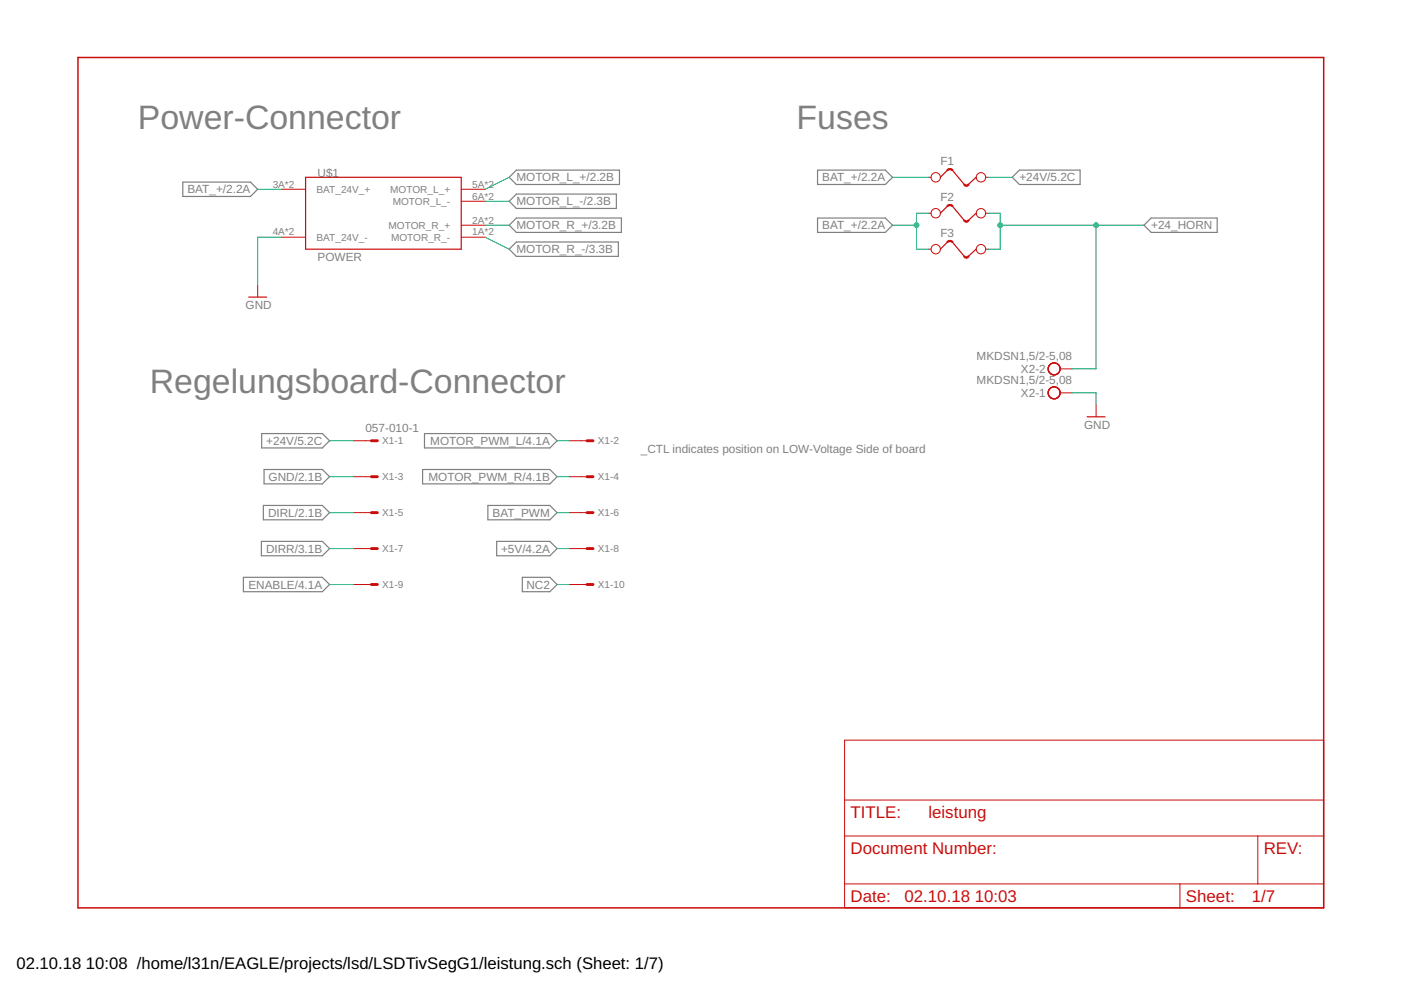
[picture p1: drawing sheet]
<svg xmlns="http://www.w3.org/2000/svg" width="297mm" height="210mm" viewBox="0 0 297 210" stroke-linecap="round" stroke-linejoin="round" font-family="sans-serif">
<g fill="none" stroke="#808080" stroke-width=".25">
<path d="M38.8 38.6h14.3l1.5 1.5-1.5 1.6h-14.3zM107.9 37.6l1.6-1.5h21.8v3h-21.8zM173.3 36.1h14.4l1.5 1.5-1.5 1.5h-14.4zM216.1 36.1h12.9v3h-12.9l-1.5-1.5zM107.9 42.7l1.6-1.6h21.2v3.1h-21.2zM107.9 47.8l1.6-1.6h22.2v3.1h-22.2zM109.5 51.3h21.6v3.1h-21.6l-1.6-1.6zM173.3 46.2h14.4l1.5 1.6-1.5 1.5h-14.4zM244.1 46.2h14v3.1h-14l-1.6-1.5zM55.5 91.9h12.8l1.6 1.6-1.6 1.5h-12.8zM56 99.5h12.3l1.6 1.6-1.6 1.5h-12.3zM89.6 99.5h27l1.5 1.6-1.5 1.5h-27z"/>
<path d="M90 91.9h26.6l1.5 1.6-1.5 1.5h-26.6zM55.4 114.8h12.9l1.6 1.5-1.6 1.5h-12.9zM55.8 107.2h12.5l1.6 1.5-1.6 1.5h-12.5zM103.4 107.2h13.2l1.5 1.5-1.5 1.5h-13.2zM105.3 114.8h11.3l1.5 1.5-1.5 1.5h-11.3zM51.6 122.4h16.7l1.6 1.5-1.6 1.6h-16.7zM110.7 122.4h5.9l1.5 1.5-1.5 1.6h-5.9z"/>
</g>
<g fill="none" stroke="#c90d0c" stroke-width=".25">
<path d="M64.8 37.6h33v15.2h-33zM200.9 36.1l-1.5 1.5M201.9 36.1l2.5 3M206.9 37.6l-1.6 1.5M200.9 43.7l-1.5 1.5M200.9 51.3l-1.5 1.5M201.9 43.7l2.5 3M201.9 51.3l2.5 3.1M206.9 45.2l-1.6 1.5M206.9 52.8l-1.6 1.5M52.7 63h3.8M230.5 88.4h3.8"/>
<circle cx="223.5" cy="78.2" r="1.27"/>
<circle cx="223.5" cy="83.3" r="1.27"/>
</g>
<g fill="none" stroke="#c90d0c" stroke-width=".21">
<path d="M196.8 37.6h.6M209 37.6h.5M59.7 40.1h5.1M59.7 50.3h5.1M97.8 47.8h5.1M97.8 40.1h5.1M97.8 42.7h5.1M97.8 50.3h5.1M196.8 45.2h.6M196.8 52.8h.6M209 45.2h.5M209 52.8h.5"/>
<path d="M54.6 60.5v2.5M224.8 78.2h2.5M75 93.5h3.7M120.6 93.5h3.9M224.8 83.3h2.5M232.4 85.8v2.6M75 101.1h3.7M75 108.7h3.7M75 116.3h3.7M120.6 101.1h3.9M120.6 108.7h3.9M120.6 116.3h3.9"/>
<path d="M75 123.9h3.7M120.6 123.9h3.9M179.1 156.9h101.5v35.6h-101.5zM179.1 177.2h101.5M179.1 169.6h101.5M266.7 177.2v10.2M179.1 187.4h101.5M250.2 187.4v5.1"/>
<circle cx="198.4" cy="37.6" r=".99"/>
<circle cx="208" cy="37.6" r=".99"/>
<circle cx="198.4" cy="45.2" r=".99"/>
<circle cx="198.4" cy="52.8" r=".99"/>
<circle cx="208" cy="45.2" r=".99"/>
<circle cx="208" cy="52.8" r=".99"/>
</g>
<path d="M16.5 12.2h264.1v180.3h-264.1z" fill="none" stroke="#c90d0c" stroke-width=".32"/>
<path d="M78.7 93.5h1.3M124.5 93.5h1.2M78.7 101.1h1.3M78.7 108.7h1.3M78.7 116.3h1.3M124.5 101.1h1.2M124.5 108.7h1.2M124.5 116.3h1.2M78.7 123.9h1.3M124.5 123.9h1.2" fill="none" stroke="#c90d0c" stroke-width=".61"/>
<g fill="#c90d0c" stroke="#c90d0c" stroke-width=".21">
<path d="M200.8 36l.6-.3v.3l-.4 .2z" fill-rule="evenodd"/>
<path d="M201.4 35.7l.7 .3-.2 .2-.5-.2z" fill-rule="evenodd"/>
<path d="M204.9 39.2l.3-.2 .3 .1-.5 .4z" fill-rule="evenodd"/>
<path d="M204.3 39.2l.3-.2 .3 .2v.3z" fill-rule="evenodd"/>
<path d="M200.8 43.6l.6-.3v.3l-.4 .2z" fill-rule="evenodd"/>
<path d="M201.4 43.3l.7 .3-.2 .2-.5-.2z" fill-rule="evenodd"/>
<path d="M204.9 46.9l.3-.3 .3 .1-.5 .4z" fill-rule="evenodd"/>
<path d="M204.3 46.8l.3-.1 .3 .2v.2z" fill-rule="evenodd"/>
<path d="M200.8 51.2l.6-.2v.2l-.4 .2z" fill-rule="evenodd"/>
<path d="M201.4 51l.7 .2-.2 .2-.5-.2z" fill-rule="evenodd"/>
<path d="M204.9 54.5l.3-.2 .3 .1-.6 .3z" fill-rule="evenodd"/>
<path d="M204.3 54.4l.3-.1 .3 .2v.2z" fill-rule="evenodd"/>
</g>
<g fill="none" stroke="#0dab76" stroke-width=".21">
<path d="M107.9 37.6l-5 2.5M189.2 37.6h7.6M209.5 37.6h5.1M54.6 40.1h5.1M59.7 50.3h-5.1v10.2M102.9 42.7h5M102.9 47.8h5M102.9 50.3l5 2.5M189.2 47.8h5.1M196.8 45.2h-2.5v7.6h2.5M209.5 45.2h2.6v7.6h-2.6M212.1 47.8h30.4"/>
<path d="M232.4 47.8v30.4h-5.1M69.9 93.5h5.1M118.1 93.5h2.5M227.3 83.3h5.1v2.5M69.9 108.7h5.1M69.9 116.3h5.1M69.9 101.1h5.1M118.1 108.7h2.5M118.1 116.3h2.5M118.1 101.1h2.5M69.9 123.9h5.1M118.1 123.9h2.5"/>
</g>
<g fill="#0dab76" stroke="#0dab76" stroke-width=".21">
<circle cx="194.3" cy="47.8" r=".51"/>
<circle cx="212.1" cy="47.8" r=".51"/>
<circle cx="232.4" cy="47.8" r=".51"/>
</g>
<g font-size="7.2" fill="#808080">
<text x="29.2" y="27.4">Power-Connector</text>
<text x="168.9" y="27.4">Fuses</text>
<text x="31.8" y="83.3">Regelungsboard-Connector</text>
</g>
<g font-size="3.6" fill="#c90d0c">
<text x="180.3" y="173.4">TITLE:</text>
<text x="196.8" y="173.4">leistung</text>
<text x="180.3" y="181.1">Document Number:</text>
<text x="267.9" y="181.1">REV:</text>
<text x="180.3" y="191.2">Date:</text>
<text x="191.8" y="191.2">02.10.18</text>
<text x="206.7" y="191.2">10:03</text>
<text x="251.4" y="191.2">Sheet:</text>
<text x="265.4" y="191.2">1/7</text>
</g>
<g font-size="3.5">
<text x="3.5" y="205.4">02.10.18</text>
<text x="18.2" y="205.4">10:08 /home/l31n/EAGLE/projects/lsd/LSDTivSegG1/leistung.sch (Sheet: 1/7)</text>
</g>
<g font-size="2.5" fill="#808080">
<text x="199.4" y="35">F1</text>
<text x="39.7" y="41">BAT_+/2.2A</text>
<text x="67.3" y="37.6">U$1</text>
<text x="109.5" y="38.5">MOTOR_L_+/2.2B</text>
<text x="174.3" y="38.5">BAT_+/2.2A</text>
<text x="216.1" y="38.5">+24V/5.2C</text>
<text x="109.5" y="43.6">MOTOR_L_-/2.3B</text>
<text x="199.4" y="42.7">F2</text>
<text x="109.5" y="48.6">MOTOR_R_+/3.2B</text>
<text x="109.5" y="53.7">MOTOR_R_-/3.3B</text>
<text x="174.3" y="48.6">BAT_+/2.2A</text>
<text x="199.4" y="50.3">F3</text>
<text x="244.1" y="48.6">+24_HORN</text>
<text x="67.3" y="55.4">POWER</text>
<text x="52.1" y="65.5">GND</text>
<text x="207.1" y="76.3">MKDSN1,5/2-5,08</text>
<text x="207.1" y="81.4">MKDSN1,5/2-5,08</text>
<text x="216.5" y="79.1">X2-2</text>
<text x="216.5" y="84.2">X2-1</text>
<text x="56.5" y="94.3">+24V/5.2C</text>
<text x="77.5" y="91.6">057-010-1</text>
<text x="91.2" y="94.3">MOTOR_PWM_L/4.1A</text>
<text x="135.9" y="96">_CTL indicates position on LOW-Voltage Side of board</text>
<text x="229.9" y="90.9">GND</text>
<text x="57" y="102">GND/2.1B</text>
<text x="90.8" y="102">MOTOR_PWM_R/4.1B</text>
<text x="56.8" y="109.6">DIRL/2.1B</text>
<text x="104.4" y="109.6">BAT_PWM</text>
<text x="56.4" y="117.2">DIRR/3.1B</text>
<text x="106.2" y="117.2">+5V/4.2A</text>
<text x="52.7" y="124.8">ENABLE/4.1A</text>
<text x="111.6" y="124.8">NC2</text>
</g>
<g font-size="2.1" fill="#808080">
<text x="57.8" y="39.8">3A*2</text>
<text x="67.1" y="40.9">BAT_24V_+</text>
<text x="82.7" y="40.9">MOTOR_L_+</text>
<text x="100.1" y="39.8">5A*2</text>
<text x="83.3" y="43.4">MOTOR_L_-</text>
<text x="100.1" y="47.4">2A*2</text>
<text x="100.1" y="42.3">6A*2</text>
<text x="57.8" y="49.9">4A*2</text>
<text x="67.1" y="51">BAT_24V_-</text>
<text x="82.4" y="48.5">MOTOR_R_+</text>
<text x="82.9" y="51">MOTOR_R_-</text>
<text x="100.1" y="49.9">1A*2</text>
<text x="81" y="94.2">X1-1</text>
<text x="126.7" y="94.2">X1-2</text>
<text x="81" y="101.8">X1-3</text>
<text x="126.7" y="101.8">X1-4</text>
<text x="81" y="109.5">X1-5</text>
<text x="126.7" y="109.5">X1-6</text>
<text x="81" y="117.1">X1-7</text>
<text x="126.7" y="117.1">X1-8</text>
<text x="81" y="124.7">X1-9</text>
<text x="126.7" y="124.7">X1-10</text>
</g>
</svg>
